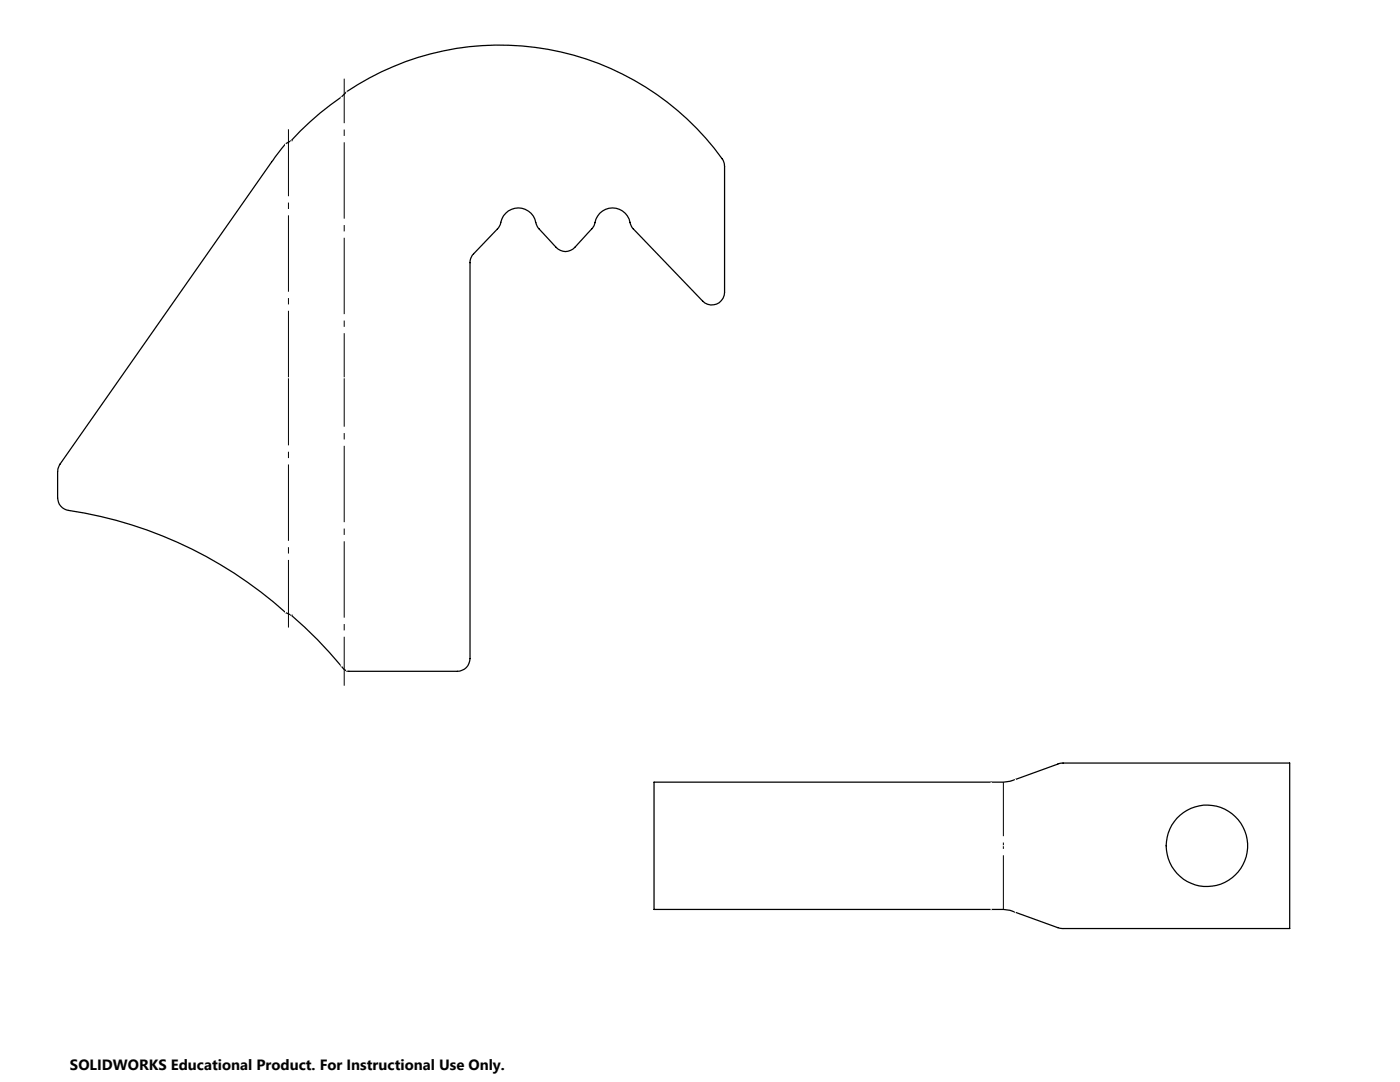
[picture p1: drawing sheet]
<svg xmlns="http://www.w3.org/2000/svg" width="279mm" height="216mm" viewBox="0 0 279 216" stroke-linecap="round" stroke-linejoin="round" font-family="sans-serif">
<g fill="none" stroke="#000" stroke-width=".25">
<path d="M58.1 28.1h.1M58.1 28.1a6.2 6.2 0 0 0-2.5 2.4l-43.6 62.1-.4 .9-.1 .6v5.2a2.56 2.56 0 0 0 2.2 2.5 83.4 83.4 0 0 1 43.3 20.4l1.1 .5M58.1 28.1a57.6 57.6 0 0 1 10-8.7l1.1-1.1a54.7 54.7 0 0 1 75.2 13.9l.2 1v25.1a2.54 2.54 0 0 1-1.6 2.4 2.54 2.54 0 0 1-2.8-.6l-13.9-14.6-.4-.6a3.6 3.6 0 0 0-3-3.3 3.6 3.6 0 0 0-4 2.1l-.6 1.7-3.6 4a2.49 2.49 0 0 1-3.7 0l-3.5-3.9-.4-.6a3.7 3.7 0 0 0-5.6-2.8 4.3 4.3 0 0 0-1.7 2.8l-.4 .6-4.9 5.2a2.47 2.47 0 0 0-.7 1.7v79a2.53 2.53 0 0 1-2.5 2.5h-21.9l-.7-.3a88.3 88.3 0 0 0-10.6-10.9M58.1 122.7h.1M130.5 156.1h69.8l1.3-.2 9.6-3.5 .7-.1h45.5v33h-45.5l-.8-.2-8.5-3.1a10.8 10.8 0 0 0-4.8-.5h-67.3z"/>
<circle cx="240.9" cy="168.8" r="8.1"/>
</g>
<path d="M68.1 19.4v113.5M69.2 18.3v115.6M57 28.7v93.5M58.1 28.1v94.6M197.8 156.1v25.4M202.6 155.5v26.5" fill="none" stroke="#fff" stroke-width=".25"/>
<path d="M57.6 75.4v-49.6" fill="none" stroke="#000" stroke-width=".2" stroke-dasharray="15.2 1.3 1.3 1.3" stroke-dashoffset="1.9" stroke-linecap="butt"/>
<path d="M57.6 75.4v49.8" fill="none" stroke="#000" stroke-width=".2" stroke-dasharray="15.2 1.3 1.3 1.3" stroke-dashoffset="1.7" stroke-linecap="butt"/>
<path d="M68.7 75.4v-59.7" fill="none" stroke="#000" stroke-width=".2" stroke-dasharray="15.2 1.3 1.3 1.3" stroke-dashoffset="6.4" stroke-linecap="butt"/>
<path d="M68.7 75.4v61.4" fill="none" stroke="#000" stroke-width=".2" stroke-dasharray="15.2 1.3 1.3 1.3" stroke-dashoffset="5.5" stroke-linecap="butt"/>
<path d="M200.2 156.1v25.3" fill="none" stroke="#000" stroke-width=".2" stroke-dasharray="15.2 1.3 1.3 1.3" stroke-dashoffset="4.5" stroke-linecap="butt"/>
<path d="M197.8 168.8h4.9" fill="none" stroke="#fff" stroke-width=".2" stroke-dasharray="15.2 1.3 1.3 1.3" stroke-dashoffset="14.7" stroke-linecap="butt"/>
<path d="M57 75.4h1.1M68.1 75.4h1.1" fill="none" stroke="#fff" stroke-width=".2"/>
<text font-size="3" x="14" y="213.5">SOLIDWORKS Educational Product. For Instructional Use Only.</text>
</svg>
